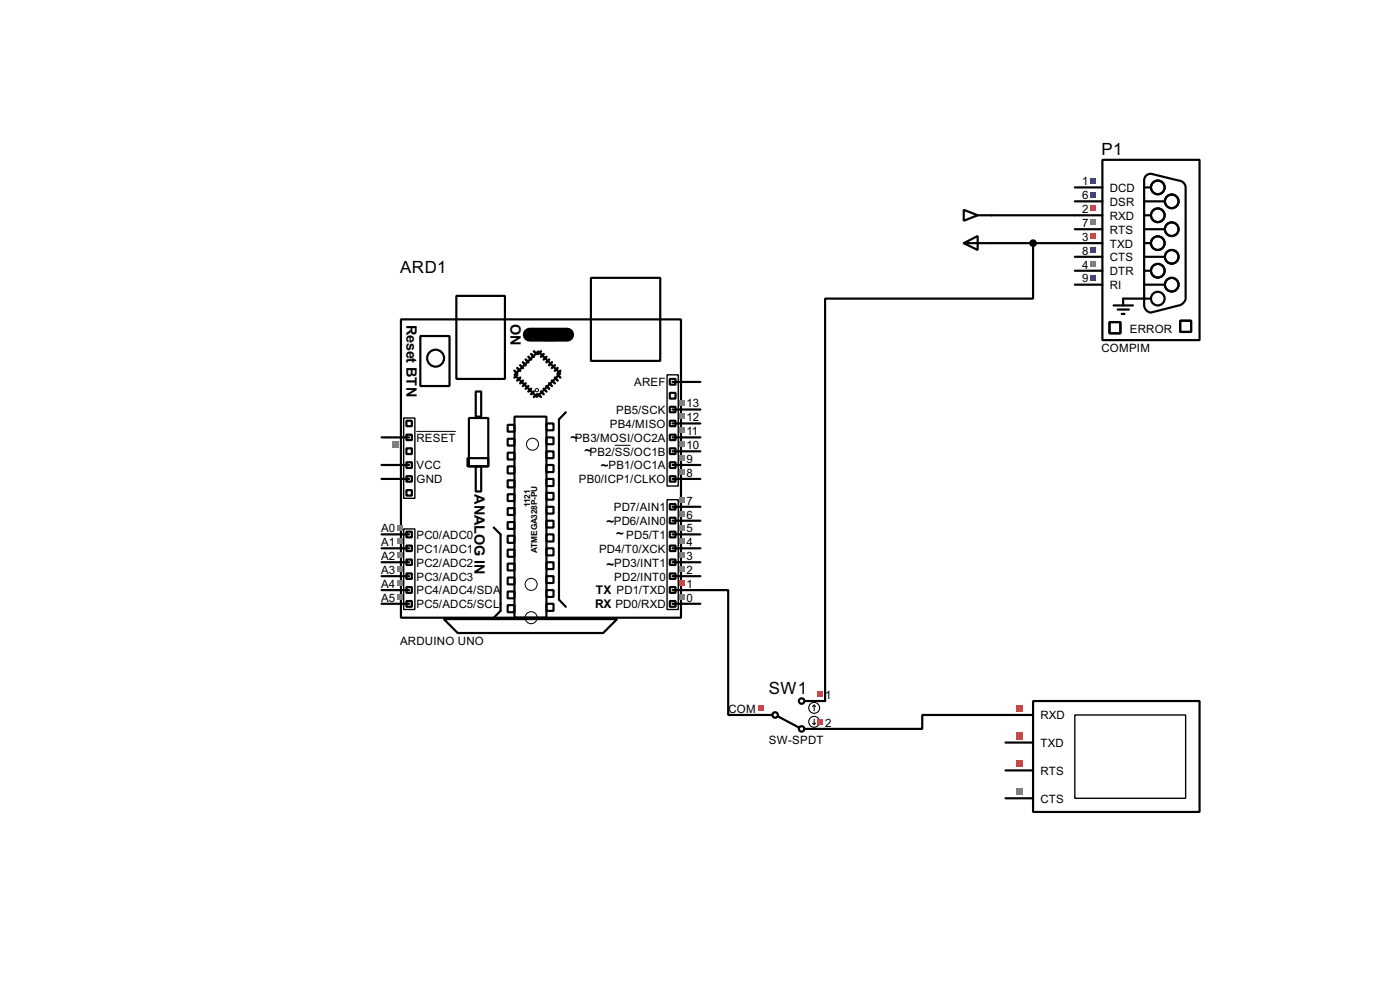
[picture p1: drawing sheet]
<svg xmlns="http://www.w3.org/2000/svg" width="256mm" height="180mm" viewBox="0 0 256 180" stroke-linecap="round" stroke-linejoin="round" font-family="sans-serif">
<g fill="none" stroke="#000" stroke-width=".4">
<path d="M181.7 39.4h15.2M73.5 58.5h51.3v54.6h-51.3zM83.6 54.2h8.9v15.2h-8.9zM108.3 50.9h12.7v15.2h-12.7zM181.7 44.5h15.2M189.3 44.5v10.2h-38.1v73.6M74.5 79.6h1v1h-1zM74.5 77h1v1h-1zM77 61.5h5.4v9.2h-5.4zM85.9 76.5h3.6v8.9h-3.6zM87.2 71.7h1v4.6h-1zM93 77.8h1.3v1.2h-1.3z"/>
<path d="M94.3 76.3h5.8v36.8h-5.8zM94.3 68.6l4.3-4.3 4.1 4.1-4.3 4.3zM99.6 60.3h2.1v2h-2.1zM100.1 77.5h1.3v1.3h-1.3zM103.7 75.5l-1.3 1.3v33l1.3 1.3M122.7 69.4h1.1v1h-1.1zM122.7 74.5h1.1v1h-1.1zM122.7 77h1.1v1h-1.1zM122.7 79.6h1.1v1h-1.1zM122.7 71.9h1.1v1.1h-1.1zM123.2 77.5h5.1M123.2 75h5.1"/>
<path d="M123.2 69.9h5.1M69.9 97.8h5.1M69.9 87.7h5.1M69.9 85.1h5.1M69.9 80.1h5.1M74.5 84.6h1v1.1h-1zM74.5 89.7h1v1h-1zM74.5 87.2h1v1h-1zM74.5 82.1h1v1h-1zM74.5 97.3h1v1.1h-1zM74.5 99.9h1v1h-1zM85.7 83.9h3.8v1.5h-3.8z"/>
<path d="M87.2 85.4h1v4.6h-1zM90.5 96.6l1.2 1.2v14l-1.2 1.3M93 80.3h1.3v1.3h-1.3zM93 82.9h1.3v1.2h-1.3zM93 85.4h1.3v1.3h-1.3zM93 87.9h1.3v1.3h-1.3zM93 90.5h1.3v1.2h-1.3zM93 93h1.3v1.3h-1.3zM93 95.6h1.3v1.2h-1.3zM93 98.1h1.3v1.3h-1.3zM100.1 80.1h1.3v1.2h-1.3zM100.1 82.6h1.3v1.3h-1.3z"/>
<path d="M100.1 85.1h1.3v1.3h-1.3zM100.1 87.7h1.3v1.3h-1.3zM100.1 90.2h1.3v1.3h-1.3zM100.1 92.8h1.3v1.2h-1.3zM100.1 95.3h1.3v1.3h-1.3zM100.1 97.8h1.3v1.3h-1.3zM122.7 82.1h1.1v1h-1.1zM122.7 84.6h1.1v1.1h-1.1zM122.7 87.2h1.1v1h-1.1zM122.7 92.3h1.1v1h-1.1zM122.7 94.8h1.1v1h-1.1zM122.7 97.3h1.1v1.1h-1.1z"/>
<path d="M122.7 99.9h1.1v1h-1.1zM123.2 97.8h5.1M123.2 95.3h5.1M123.2 92.8h5.1M123.2 87.7h5.1M123.2 85.1h5.1M123.2 82.6h5.1M123.2 80.1h5.1M69.9 110.5h5.1M69.9 108h5.1M69.9 105.5h5.1M69.9 102.9h5.1"/>
<path d="M69.9 100.4h5.1M74.5 102.4h1v1h-1zM74.5 105h1v1h-1zM74.5 107.5h1v1h-1zM74.5 110h1v1.1h-1zM81.3 113.3h31.8l-2.6 2.6h-26.6zM93 100.6h1.3v1.3h-1.3zM93 103.2h1.3v1.2h-1.3zM93 105.7h1.3v1.3h-1.3zM93 108.3h1.3v1.2h-1.3zM93 110.8h1.3v1.3h-1.3zM100.1 100.4h1.3v1.3h-1.3z"/>
<path d="M100.1 102.9h1.3v1.3h-1.3zM100.1 105.5h1.3v1.2h-1.3zM100.1 108h1.3v1.3h-1.3zM100.1 110.5h1.3v1.3h-1.3zM122.7 102.4h1.1v1h-1.1zM122.7 105h1.1v1h-1.1zM122.7 107.5h1.1v1h-1.1zM122.7 110h1.1v1.1h-1.1zM123.2 108h10.2v22.9h5.1M123.2 110.5h5.1M123.2 105.5h5.1M123.2 102.9h5.1"/>
<path d="M123.2 100.4h5.1M184.2 130.9h-15.2v2.5h-17.8"/>
<circle cx="79.8" cy="65.6" r="1.55"/>
</g>
<path d="M97.1 61.3h6.8" fill="none" stroke="#000" stroke-width="2.6"/>
<g fill="none" stroke="#000" stroke-width=".45">
<path d="M94.3 67.9l.5 .5M94.8 67.4l.5 .5M94.8 68.6l-.5 .5M95.3 66.9l.5 .5M95.3 69.1l-.5 .6M95.8 66.3l.5 .6M95.8 69.7l-.5 .5M96.3 65.8l.5 .5M96.3 70.2l-.5 .5M96.8 65.3l.5 .5M96.8 70.7l-.5 .5M97.3 64.8l.5 .5"/>
<path d="M97.3 71.2l-.5 .5M97.8 64.3l.6 .5M97.8 71.7l-.5 .5M98.4 72.2l-.6 .5M98.6 72.2l.5 .5M99.1 71.7l.5 .5M99.1 64.3l-.5 .5M99.6 71.2l.5 .5M99.6 64.8l-.5 .5M100.1 70.7l.5 .5M100.1 65.3l-.5 .5M100.6 70.2l.5 .5"/>
<path d="M100.6 65.8l-.5 .5M101.1 69.7l.6 .5M101.1 66.3l-.5 .6M101.7 69.1l.5 .6M101.7 66.9l-.6 .5M102.2 68.6l.5 .5M102.2 67.4l-.5 .5M102.7 67.9l-.5 .5"/>
</g>
<g fill="none" stroke="#000" stroke-width=".18">
<path d="M76.3 79h7.2M112.6 81.5h2.9"/>
<circle cx="98.3" cy="71.4" r=".3"/>
<circle cx="97.5" cy="81.3" r="1.1"/>
<circle cx="97.3" cy="107" r="1.1"/>
<circle cx="97.3" cy="113.1" r="1.1"/>
</g>
<path d="M74 76.5h2v14.7h-2zM122.2 68.6h2.1v20.4h-2.1zM74 96.8h2v14.8h-2zM122.2 91.5h2.1v20.1h-2.1z" fill="none" stroke="#000" stroke-width=".25"/>
<path d="M124.4 108.8h1v1h-1z" fill="#808080"/>
<path d="M124.4 106.2h1v1h-1z" fill="#ff4040"/>
<g fill="#808080">
<path d="M124.4 103.7h1v1h-1z"/>
<path d="M124.4 101.1h1v1.1h-1z"/>
<path d="M124.4 98.6h1v1h-1z"/>
<path d="M124.4 96.1h1v1h-1z"/>
<path d="M124.4 93.5h1v1h-1z"/>
<path d="M124.4 91h1v1h-1z"/>
<path d="M124.4 85.9h1v1h-1z"/>
<path d="M124.4 83.4h1v1h-1z"/>
<path d="M124.4 80.8h1v1h-1z"/>
<path d="M124.4 78.3h1v1h-1z"/>
<path d="M124.4 75.7h1v1.1h-1z"/>
<path d="M124.4 73.2h1v1h-1z"/>
<path d="M72.8 108.8h1v1h-1z"/>
<path d="M72.8 106.2h1v1h-1z"/>
<path d="M72.8 103.7h1v1h-1z"/>
<path d="M72.8 101.1h1v1.1h-1z"/>
<path d="M72.8 98.6h1v1h-1z"/>
<path d="M72.8 96.1h1v1h-1z"/>
<path d="M71.8 80.7h1.3v1.3h-1.3z"/>
</g>
<g fill="none" stroke="#000" stroke-width=".4">
<path d="M196.9 34.3h5.1M196.9 36.9h5.1M196.9 39.4h5.1M202 29.3h17.8v33h-17.8zM209.6 34.3h1.3M209.6 36.9h3.8M209.6 39.4h1.3M209.8 32.3l.6-.4 .5-.1 5.1 1.3a1.35 1.35 0 0 1 1.2 1.2v20.4a1.59 1.59 0 0 1-1.2 1.2l-5.1 1.3a1.36 1.36 0 0 1-1.3-1.3v-22.8zM196.9 42h5.1M196.9 44.5h5.1M196.9 47h5.1M196.9 49.6h5.1"/>
<path d="M196.9 52.1h5.1M203.3 59h2v2h-2zM204 55.9h3.6M204.8 56.7h2M205.5 57.5h.5M209.6 42h3.8M209.6 44.5h1.3M209.6 47h3.8M209.6 49.6h1.3M209.6 52.1h3.8M210.9 54.7h-5.1v1.2M216.2 58.7h2v2.1h-2z"/>
<circle cx="212.1" cy="39.4" r="1.25"/>
<circle cx="212.1" cy="34.3" r="1.25"/>
<circle cx="214.6" cy="36.9" r="1.25"/>
<circle cx="212.1" cy="49.6" r="1.25"/>
<circle cx="212.1" cy="54.7" r="1.25"/>
<circle cx="212.1" cy="44.5" r="1.25"/>
<circle cx="214.6" cy="42" r="1.25"/>
<circle cx="214.6" cy="52.1" r="1.25"/>
<circle cx="214.6" cy="47" r="1.25"/>
</g>
<g fill="#ff4040">
<path d="M199.8 42.7h1v1h-1z"/>
<path d="M199.8 37.6h1v1.1h-1z"/>
</g>
<path d="M199.8 45.3h1v1h-1z" fill="#4040ff"/>
<path d="M199.8 40.2h1v1h-1z" fill="#808080"/>
<path d="M199.8 35.1h1v1h-1z" fill="#4040ff"/>
<path d="M199.8 47.8h1v1h-1z" fill="#808080"/>
<g fill="#4040ff">
<path d="M199.8 32.6h1v1h-1z"/>
<path d="M199.8 50.3h1v1.1h-1z"/>
</g>
<path d="M184.2 130.9h5.1M184.2 135.9h5.1M189.3 128.3h30.5v20.3h-30.5zM184.2 141h5.1M184.2 146.1h5.1" fill="none" stroke="#000" stroke-width=".4"/>
<path d="M196.9 130.9h20.3v15.2h-20.3z" fill="none" stroke="#000" stroke-width=".25"/>
<g fill="#ff4040">
<path d="M186.1 129h1.3v1.2h-1.3z"/>
<path d="M186.1 139.1h1.3v1.3h-1.3z"/>
<path d="M186.1 134h1.3v1.3h-1.3z"/>
</g>
<path d="M186.1 144.2h1.3v1.3h-1.3z" fill="#808080"/>
<g fill="none" stroke="#000" stroke-width=".4">
<path d="M176.6 38.4l2.5 1-2.5 1zM179.1 39.4h2.6M176.6 44.5l2.5-1.3v2.6zM176.6 44.5h5.1M138.5 130.9h3M142.5 131.1l3.9 2.1M147.4 128.3h3.8M147.4 133.4h3.8"/>
<circle cx="142" cy="130.9" r=".5"/>
<circle cx="146.8" cy="128.3" r=".5"/>
<circle cx="146.8" cy="133.4" r=".5"/>
</g>
<g fill="none" stroke="#000" stroke-width=".2">
<path d="M148.9 132.4l.3 .2M149.2 129.1v1M149.2 131.6v1M149.2 129.1l-.3 .2M149.2 129.1l.2 .2M149.4 132.4l-.2 .2"/>
<circle cx="149.1" cy="132.1" r="1"/>
<circle cx="149.1" cy="129.6" r="1"/>
</g>
<g fill="#ff4040">
<path d="M138.9 129.1h1v1h-1z"/>
<path d="M149.8 126.5h1v1.1h-1z"/>
<path d="M149.8 131.6h1v1h-1z"/>
</g>
<circle cx="189.2" cy="44.5" r=".5" fill="#000" stroke="#000" stroke-width=".4"/>
<g font-size="3.5">
<text x="201.8" y="28.5">P1</text>
<text x="73.3" y="50.1">ARD1</text>
<text x="140.9" y="127">SW1</text>
</g>
<g font-size="3">
<text x="74.5" y="59.5" transform="rotate(90 74.5 59.5)">Reset BTN</text>
<text x="93.5" y="59.3" transform="rotate(90 93.5 59.3)">ON</text>
<text x="86.9" y="90.5" transform="rotate(90 86.9 90.5)">ANALOG IN</text>
</g>
<g font-size="2.7">
<text x="104.5" y="81">~</text>
<text x="107.1" y="83.4">~</text>
<text x="110.1" y="86">~</text>
<text x="111.1" y="96.2">~</text>
<text x="112.9" y="98.5">~</text>
<text x="111.1" y="104.1">~</text>
</g>
<g font-size="2.5">
<text x="109" y="111.3">RX PD0/RXD</text>
<text x="109.1" y="108.8">TX PD1/TXD</text>
</g>
<g font-size="2.4">
<text x="198.3" y="33.9">1</text>
<text x="203.3" y="35.1">DCD</text>
<text x="198.3" y="39">2</text>
<text x="198.3" y="41.6">7</text>
<text x="198.3" y="36.5">6</text>
<text x="203.3" y="40.2">RXD</text>
<text x="203.3" y="37.7">DSR</text>
<text x="198.3" y="44.1">3</text>
<text x="198.3" y="46.6">8</text>
<text x="203.3" y="45.3">TXD</text>
<text x="203.3" y="47.8">CTS</text>
<text x="203.3" y="42.7">RTS</text>
<text x="198.3" y="49.2">4</text>
<text x="198.3" y="51.7">9</text>
<text x="203.3" y="50.4">DTR</text>
<text x="203.3" y="52.9">RI</text>
<text x="201.8" y="64.5">COMPIM</text>
<text x="207" y="61">ERROR</text>
<text x="116.2" y="70.7">AREF</text>
<text x="112.9" y="75.8">PB5/SCK</text>
<text x="125.8" y="77.1">12</text>
<text x="125.8" y="74.6">13</text>
<text x="76.3" y="80.8">RESET</text>
<text x="105.3" y="80.8">PB3/MOSI/OC2A</text>
<text x="108" y="83.4">PB2/SS/OC1B</text>
<text x="111.7" y="78.3">PB4/MISO</text>
<text x="125.8" y="82.2">10</text>
<text x="125.8" y="79.7">11</text>
<text x="76.3" y="85.9">VCC</text>
<text x="76.3" y="88.5">GND</text>
<text x="106" y="88.5">PB0/ICP1/CLKO</text>
<text x="111.5" y="85.9">PB1/OC1A</text>
<text x="125.8" y="87.3">8</text>
<text x="125.8" y="84.7">9</text>
<text x="112.4" y="93.6">PD7/AIN1</text>
<text x="125.8" y="94.9">6</text>
<text x="125.8" y="92.4">7</text>
<text x="69.8" y="100">A1</text>
<text x="69.8" y="97.4">A0</text>
<text x="76.3" y="101.2">PC1/ADC1</text>
<text x="76.3" y="98.6">PC0/ADC0</text>
<text x="109.7" y="101.2">PD4/T0/XCK</text>
<text x="112.4" y="96.1">PD6/AIN0</text>
<text x="114.7" y="98.6">PD5/T1</text>
<text x="125.8" y="100">4</text>
<text x="125.8" y="97.4">5</text>
<text x="69.8" y="107.6">A4</text>
<text x="69.8" y="105.1">A3</text>
<text x="69.8" y="102.5">A2</text>
<text x="76.3" y="106.3">PC3/ADC3</text>
<text x="76.3" y="103.7">PC2/ADC2</text>
<text x="112.5" y="106.3">PD2/INT0</text>
<text x="112.5" y="103.7">PD3/INT1</text>
<text x="125.8" y="107.6">1</text>
<text x="125.8" y="105.1">2</text>
<text x="125.8" y="102.5">3</text>
<text x="69.8" y="110.1">A5</text>
<text x="76.3" y="111.3">PC5/ADC5/SCL</text>
<text x="76.3" y="108.8">PC4/ADC4/SDA</text>
<text x="125.8" y="110.1">0</text>
<text x="73.3" y="118.1">ARDUINO UNO</text>
<text x="133.4" y="130.5">COM</text>
<text x="151.2" y="127.9">1</text>
<text x="190.6" y="131.7">RXD</text>
<text x="140.8" y="136.1">SW-SPDT</text>
<text x="151.2" y="133">2</text>
<text x="190.6" y="136.7">TXD</text>
<text x="190.6" y="141.8">RTS</text>
<text x="190.6" y="146.9">CTS</text>
</g>
<g font-size="1.7">
<text x="97.2" y="92.8" transform="rotate(-90 97.2 92.8)">1121</text>
<text x="98.4" y="101.2" transform="rotate(-90 98.4 101.2)">ATMEGA328P-PU</text>
</g>
</svg>
